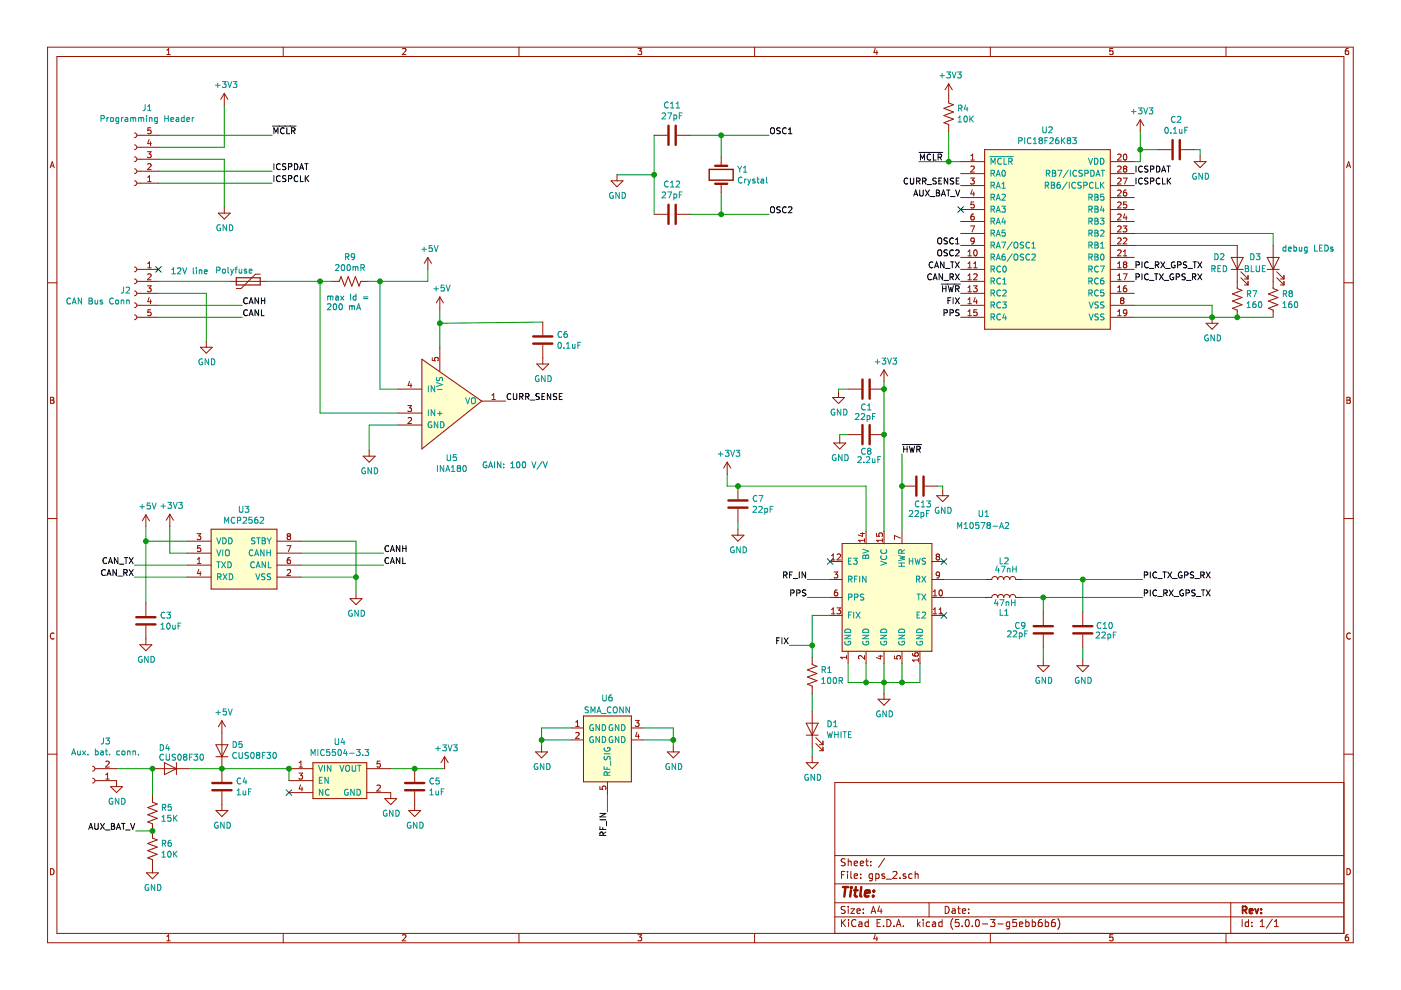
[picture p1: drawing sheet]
EESchema Schematic File Version 4
LIBS:gps_2-cache
EELAYER 26 0
EELAYER END
$Descr A4 11693 8268
encoding utf-8
Sheet 1 1
Title ""
Date ""
Rev ""
Comp ""
Comment1 ""
Comment2 ""
Comment3 ""
Comment4 ""
$EndDescr
$Comp
L canhw:SMA_CONN U6
U 1 1
P 5070 6280
F 0 "U6" H 5070 6730 50  0000 C CNN
F 1 "SMA_CONN" H 5070 6630 50  0000 C CNN
F 2 "canhw:connector_SMA_3-1478978-1" H 5020 6330 50  0001 C CNN
F 3 "" H 5020 6330 50  0001 C CNN
	1    5070 6280
	1    0    0    -1  
$EndComp
$Comp
L power:GND #PWR032
U 1 1
P 4520 6230
F 0 "#PWR032" H 4520 5980 50  0001 C CNN
F 1 "GND" H 4525 6057 50  0000 C CNN
F 2 "" H 4520 6230 50  0001 C CNN
F 3 "" H 4520 6230 50  0001 C CNN
	1    4520 6230
	1    0    0    -1  
$EndComp
Text Label 5070 6780 3    50   ~ 0
RF_IN
Wire Wire Line
	4770 6080 4520 6080
Wire Wire Line
	4520 6080 4520 6180
Wire Wire Line
	4770 6180 4520 6180
Connection ~ 4520 6180
Wire Wire Line
	4520 6180 4520 6230
$Comp
L power:GND #PWR033
U 1 1
P 5620 6230
F 0 "#PWR033" H 5620 5980 50  0001 C CNN
F 1 "GND" H 5625 6057 50  0000 C CNN
F 2 "" H 5620 6230 50  0001 C CNN
F 3 "" H 5620 6230 50  0001 C CNN
	1    5620 6230
	1    0    0    -1  
$EndComp
Wire Wire Line
	5370 6180 5620 6180
Wire Wire Line
	5620 6180 5620 6230
Wire Wire Line
	5370 6080 5620 6080
Wire Wire Line
	5620 6080 5620 6180
Connection ~ 5620 6180
Wire Wire Line
	5070 6630 5070 6780
Text Label 8020 2450 2    50   ~ 0
~HWR
Text Label 8020 2150 2    50   ~ 0
OSC2
Text Label 8020 2050 2    50   ~ 0
OSC1
Text Label 8020 1650 2    50   ~ 0
AUX_BAT_V
Wire Wire Line
	7920 1350 8020 1350
Connection ~ 7920 1350
Wire Wire Line
	7920 1100 7920 1350
Wire Wire Line
	7670 1350 7920 1350
$Comp
L Device:R_US R4
U 1 1
P 7920 950
F 0 "R4" H 7988 996 50  0000 L CNN
F 1 "10K" H 7988 905 50  0000 L CNN
F 2 "Resistor_SMD:R_0805_2012Metric_Pad1.15x1.40mm_HandSolder" V 7960 940 50  0001 C CNN
F 3 "~" H 7920 950 50  0001 C CNN
	1    7920 950 
	1    0    0    -1  
$EndComp
Text Label 8020 2550 2    50   ~ 0
FIX
Text Label 9470 2350 0    50   ~ 0
PIC_TX_GPS_RX
$Comp
L Device:R_US R?
U 1 1
P 10630 2500
AR Path="/5C0E59C4/5C9976B6" Ref="R?"  Part="1" 
AR Path="/5C9976B6" Ref="R8"  Part="1" 
F 0 "R8" H 10700 2546 50  0000 L CNN
F 1 "160" H 10700 2455 50  0000 L CNN
F 2 "Resistor_SMD:R_0805_2012Metric_Pad1.15x1.40mm_HandSolder" V 10560 2500 50  0001 C CNN
F 3 "~" H 10630 2500 50  0001 C CNN
	1    10630 2500
	1    0    0    -1  
$EndComp
$Comp
L Device:LED D?
U 1 1
P 10630 2200
AR Path="/5C0E59C4/5C9976CB" Ref="D?"  Part="1" 
AR Path="/5C9976CB" Ref="D3"  Part="1" 
F 0 "D3" V 10680 2350 50  0000 C CNN
F 1 "BLUE" V 10580 2350 50  0000 C CNN
F 2 "LED_SMD:LED_1206_3216Metric_Pad1.42x1.75mm_HandSolder" H 10630 2200 50  0001 C CNN
F 3 "~" H 10630 2200 50  0001 C CNN
	1    10630 2200
	0    -1   -1   0   
$EndComp
Text Notes 10700 2110 0    50   ~ 0
debug LEDs
Wire Wire Line
	10330 2650 10630 2650
Wire Wire Line
	10630 1950 10630 2050
Wire Wire Line
	9470 1950 10630 1950
Connection ~ 10330 2650
$Comp
L power:+3V3 #PWR?
U 1 1
P 7920 800
AR Path="/5C0E59C4/5C997769" Ref="#PWR?"  Part="1" 
AR Path="/5C997769" Ref="#PWR04"  Part="1" 
F 0 "#PWR04" H 7920 650 50  0001 C CNN
F 1 "+3V3" H 7935 973 50  0000 C CNN
F 2 "" H 7920 800 50  0001 C CNN
F 3 "" H 7920 800 50  0001 C CNN
	1    7920 800 
	1    0    0    -1  
$EndComp
Wire Wire Line
	9470 2050 10330 2050
Wire Wire Line
	10120 2650 10330 2650
Text Label 9470 2250 0    50   ~ 0
PIC_RX_GPS_TX
Text Label 8020 1550 2    50   ~ 0
CURR_SENSE
Text Label 8020 2650 2    50   ~ 0
PPS
$Comp
L canhw:PIC18LF26K83 U?
U 1 1
P 8770 1950
AR Path="/5C0E59C4/5C99777C" Ref="U?"  Part="1" 
AR Path="/5C99777C" Ref="U2"  Part="1" 
F 0 "U2" H 8745 2815 50  0000 C CNN
F 1 "PIC18F26K83" H 8745 2724 50  0000 C CNN
F 2 "Package_SO:SOIC-28W_7.5x18.7mm_P1.27mm" H 8770 2850 50  0001 C CNN
F 3 "" H 8770 2850 50  0001 C CNN
	1    8770 1950
	1    0    0    -1  
$EndComp
$Comp
L power:+3V3 #PWR?
U 1 1
P 9520 1100
AR Path="/5C0E59C4/5C99776F" Ref="#PWR?"  Part="1" 
AR Path="/5C99776F" Ref="#PWR09"  Part="1" 
F 0 "#PWR09" H 9520 950 50  0001 C CNN
F 1 "+3V3" H 9535 1273 50  0000 C CNN
F 2 "" H 9520 1100 50  0001 C CNN
F 3 "" H 9520 1100 50  0001 C CNN
	1    9520 1100
	1    0    0    -1  
$EndComp
Text Label 8020 2350 2    50   ~ 0
CAN_RX
Text Label 8020 2250 2    50   ~ 0
CAN_TX
Wire Wire Line
	9470 2650 10120 2650
Wire Wire Line
	9470 2550 10120 2550
Connection ~ 10120 2650
NoConn ~ 8020 1750
Text Label 7670 1350 0    50   ~ 0
~MCLR
$Comp
L Device:R_US R?
U 1 1
P 10330 2500
AR Path="/5C0E59C4/5C9976BD" Ref="R?"  Part="1" 
AR Path="/5C9976BD" Ref="R7"  Part="1" 
F 0 "R7" H 10400 2546 50  0000 L CNN
F 1 "160" H 10400 2455 50  0000 L CNN
F 2 "Resistor_SMD:R_0805_2012Metric_Pad1.15x1.40mm_HandSolder" V 10260 2500 50  0001 C CNN
F 3 "~" H 10330 2500 50  0001 C CNN
	1    10330 2500
	1    0    0    -1  
$EndComp
$Comp
L Device:LED D?
U 1 1
P 10330 2200
AR Path="/5C0E59C4/5C9976AF" Ref="D?"  Part="1" 
AR Path="/5C9976AF" Ref="D2"  Part="1" 
F 0 "D2" V 10380 2350 50  0000 C CNN
F 1 "RED" V 10280 2350 50  0000 C CNN
F 2 "LED_SMD:LED_1206_3216Metric_Pad1.42x1.75mm_HandSolder" H 10330 2200 50  0001 C CNN
F 3 "~" H 10330 2200 50  0001 C CNN
	1    10330 2200
	0    -1   -1   0   
$EndComp
Text Label 9470 1550 0    50   ~ 0
ICSPCLK
Text Label 9470 1450 0    50   ~ 0
ICSPDAT
Wire Wire Line
	10020 1250 10020 1300
Wire Wire Line
	9970 1250 10020 1250
Wire Wire Line
	9520 1250 9520 1100
Connection ~ 9520 1250
Wire Wire Line
	9670 1250 9520 1250
Wire Wire Line
	9520 1350 9520 1250
Wire Wire Line
	9470 1350 9520 1350
$Comp
L Device:C C?
U 1 1
P 9820 1250
AR Path="/5C0E59C4/5C99769D" Ref="C?"  Part="1" 
AR Path="/5C99769D" Ref="C2"  Part="1" 
F 0 "C2" V 9568 1250 50  0000 C CNN
F 1 "0.1uF" V 9659 1250 50  0000 C CNN
F 2 "Capacitor_SMD:C_0805_2012Metric_Pad1.15x1.40mm_HandSolder" H 9858 1100 50  0001 C CNN
F 3 "~" H 9820 1250 50  0001 C CNN
	1    9820 1250
	0    1    1    0   
$EndComp
Wire Wire Line
	10120 2550 10120 2650
$Comp
L power:GND #PWR?
U 1 1
P 10120 2650
AR Path="/5C0E59C4/5C99768C" Ref="#PWR?"  Part="1" 
AR Path="/5C99768C" Ref="#PWR013"  Part="1" 
F 0 "#PWR013" H 10120 2400 50  0001 C CNN
F 1 "GND" H 10125 2477 50  0000 C CNN
F 2 "" H 10120 2650 50  0001 C CNN
F 3 "" H 10120 2650 50  0001 C CNN
	1    10120 2650
	1    0    0    -1  
$EndComp
$Comp
L power:GND #PWR?
U 1 1
P 10020 1300
AR Path="/5C0E59C4/5C997686" Ref="#PWR?"  Part="1" 
AR Path="/5C997686" Ref="#PWR012"  Part="1" 
F 0 "#PWR012" H 10020 1050 50  0001 C CNN
F 1 "GND" H 10025 1127 50  0000 C CNN
F 2 "" H 10020 1300 50  0001 C CNN
F 3 "" H 10020 1300 50  0001 C CNN
	1    10020 1300
	1    0    0    -1  
$EndComp
Connection ~ 1270 6420
Wire Wire Line
	1270 6640 1270 6420
Connection ~ 1270 6940
Wire Wire Line
	1270 6940 1130 6940
Text Label 1130 6940 2    50   ~ 0
AUX_BAT_V
$Comp
L power:GND #PWR?
U 1 1
P 1270 7240
AR Path="/5C01481A/5DD8F32E" Ref="#PWR?"  Part="1" 
AR Path="/5C0142FC/5DD8F32E" Ref="#PWR?"  Part="1" 
AR Path="/5DD8F32E" Ref="#PWR035"  Part="1" 
F 0 "#PWR035" H 1270 6990 50  0001 C CNN
F 1 "GND" H 1275 7067 50  0000 C CNN
F 2 "" H 1270 7240 50  0001 C CNN
F 3 "" H 1270 7240 50  0001 C CNN
	1    1270 7240
	1    0    0    -1  
$EndComp
$Comp
L Device:R_US R6
U 1 1
P 1270 7090
F 0 "R6" H 1338 7136 50  0000 L CNN
F 1 "10K" H 1338 7045 50  0000 L CNN
F 2 "Resistor_SMD:R_0805_2012Metric_Pad1.15x1.40mm_HandSolder" V 1310 7080 50  0001 C CNN
F 3 "~" H 1270 7090 50  0001 C CNN
	1    1270 7090
	1    0    0    -1  
$EndComp
$Comp
L Device:R_US R5
U 1 1
P 1270 6790
F 0 "R5" H 1338 6836 50  0000 L CNN
F 1 "15K" H 1338 6745 50  0000 L CNN
F 2 "Resistor_SMD:R_0805_2012Metric_Pad1.15x1.40mm_HandSolder" V 1310 6780 50  0001 C CNN
F 3 "~" H 1270 6790 50  0001 C CNN
	1    1270 6790
	1    0    0    -1  
$EndComp
Wire Wire Line
	1570 6420 1850 6420
Connection ~ 2410 6420
Wire Wire Line
	1850 6420 2410 6420
Connection ~ 1850 6420
$Comp
L power:GND #PWR?
U 1 1
P 970 6520
AR Path="/5C01481A/5DD63515" Ref="#PWR?"  Part="1" 
AR Path="/5C0142FC/5DD63515" Ref="#PWR?"  Part="1" 
AR Path="/5DD63515" Ref="#PWR034"  Part="1" 
F 0 "#PWR034" H 970 6270 50  0001 C CNN
F 1 "GND" H 975 6347 50  0000 C CNN
F 2 "" H 970 6520 50  0001 C CNN
F 3 "" H 970 6520 50  0001 C CNN
	1    970  6520
	1    0    0    -1  
$EndComp
Wire Wire Line
	1270 6420 970  6420
$Comp
L Device:D D4
U 1 1
P 1420 6420
F 0 "D4" H 1520 6250 50  0000 R CNN
F 1 "CUS08F30" H 1520 6330 50  0000 R CNN
F 2 "Diode_SMD:D_SOD-323_HandSoldering" H 1420 6420 50  0001 C CNN
F 3 "~" H 1420 6420 50  0001 C CNN
	1    1420 6420
	-1   0    0    1   
$EndComp
$Comp
L Connector:Conn_01x02_Female J3
U 1 1
P 770 6520
F 0 "J3" H 662 6195 50  0000 C CNN
F 1 "Aux. bat. conn." H 662 6286 50  0000 C CNN
F 2 "Connector_JST:JST_EH_B2B-EH-A_1x02_P2.50mm_Vertical" H 770 6520 50  0001 C CNN
F 3 "~" H 770 6520 50  0001 C CNN
	1    770  6520
	-1   0    0    1   
$EndComp
Connection ~ 3460 6420
Wire Wire Line
	3710 6420 3460 6420
Wire Wire Line
	3460 6420 3260 6420
Wire Wire Line
	2410 6520 2410 6420
NoConn ~ 2410 6620
$Comp
L Device:D D5
U 1 1
P 1850 6270
F 0 "D5" V 1896 6191 50  0000 R CNN
F 1 "CUS08F30" V 1805 6191 50  0000 R CNN
F 2 "Diode_SMD:D_SOD-323_HandSoldering" H 1850 6270 50  0001 C CNN
F 3 "~" H 1850 6270 50  0001 C CNN
	1    1850 6270
	0    -1   -1   0   
$EndComp
$Comp
L Device:C C?
U 1 1
P 1850 6570
AR Path="/5C01481A/5C99F0F8" Ref="C?"  Part="1" 
AR Path="/5C0142FC/5C99F0F8" Ref="C?"  Part="1" 
AR Path="/5C99F0F8" Ref="C4"  Part="1" 
F 0 "C4" H 1965 6616 50  0000 L CNN
F 1 "1uF" H 1965 6525 50  0000 L CNN
F 2 "Capacitor_SMD:C_0805_2012Metric_Pad1.15x1.40mm_HandSolder" H 1888 6420 50  0001 C CNN
F 3 "~" H 1850 6570 50  0001 C CNN
	1    1850 6570
	1    0    0    -1  
$EndComp
$Comp
L power:+5V #PWR?
U 1 1
P 1850 6120
AR Path="/5C01481A/5C99F0EC" Ref="#PWR?"  Part="1" 
AR Path="/5C0142FC/5C99F0EC" Ref="#PWR?"  Part="1" 
AR Path="/5C99F0EC" Ref="#PWR016"  Part="1" 
F 0 "#PWR016" H 1850 5970 50  0001 C CNN
F 1 "+5V" H 1865 6293 50  0000 C CNN
F 2 "" H 1850 6120 50  0001 C CNN
F 3 "" H 1850 6120 50  0001 C CNN
	1    1850 6120
	1    0    0    -1  
$EndComp
$Comp
L canhw:MIC5504-3.3 U4
U 1 1
P 2810 6420
F 0 "U4" H 2835 6645 50  0000 C CNN
F 1 "MIC5504-3.3" H 2835 6554 50  0000 C CNN
F 2 "Package_TO_SOT_SMD:SOT-23-5_HandSoldering" H 2810 6420 50  0001 C CNN
F 3 "http://ww1.microchip.com/downloads/en/DeviceDoc/MIC550x-300mA-Single-Output-LDO-in-Small-Packages-DS20006006A.pdf" H 2810 6420 50  0001 C CNN
	1    2810 6420
	1    0    0    -1  
$EndComp
$Comp
L power:GND #PWR?
U 1 1
P 1850 6720
AR Path="/5C01481A/5C99F113" Ref="#PWR?"  Part="1" 
AR Path="/5C0142FC/5C99F113" Ref="#PWR?"  Part="1" 
AR Path="/5C99F113" Ref="#PWR018"  Part="1" 
F 0 "#PWR018" H 1850 6470 50  0001 C CNN
F 1 "GND" H 1855 6547 50  0000 C CNN
F 2 "" H 1850 6720 50  0001 C CNN
F 3 "" H 1850 6720 50  0001 C CNN
	1    1850 6720
	1    0    0    -1  
$EndComp
$Comp
L power:GND #PWR?
U 1 1
P 3460 6720
AR Path="/5C01481A/5C99F10C" Ref="#PWR?"  Part="1" 
AR Path="/5C0142FC/5C99F10C" Ref="#PWR?"  Part="1" 
AR Path="/5C99F10C" Ref="#PWR023"  Part="1" 
F 0 "#PWR023" H 3460 6470 50  0001 C CNN
F 1 "GND" H 3465 6547 50  0000 C CNN
F 2 "" H 3460 6720 50  0001 C CNN
F 3 "" H 3460 6720 50  0001 C CNN
	1    3460 6720
	1    0    0    -1  
$EndComp
$Comp
L power:GND #PWR?
U 1 1
P 3260 6620
AR Path="/5C01481A/5C99F106" Ref="#PWR?"  Part="1" 
AR Path="/5C0142FC/5C99F106" Ref="#PWR?"  Part="1" 
AR Path="/5C99F106" Ref="#PWR020"  Part="1" 
F 0 "#PWR020" H 3260 6370 50  0001 C CNN
F 1 "GND" H 3265 6447 50  0000 C CNN
F 2 "" H 3260 6620 50  0001 C CNN
F 3 "" H 3260 6620 50  0001 C CNN
	1    3260 6620
	1    0    0    -1  
$EndComp
$Comp
L Device:C C?
U 1 1
P 3460 6570
AR Path="/5C01481A/5C99F0FF" Ref="C?"  Part="1" 
AR Path="/5C0142FC/5C99F0FF" Ref="C?"  Part="1" 
AR Path="/5C99F0FF" Ref="C5"  Part="1" 
F 0 "C5" H 3575 6616 50  0000 L CNN
F 1 "1uF" H 3575 6525 50  0000 L CNN
F 2 "Capacitor_SMD:C_0805_2012Metric_Pad1.15x1.40mm_HandSolder" H 3498 6420 50  0001 C CNN
F 3 "~" H 3460 6570 50  0001 C CNN
	1    3460 6570
	1    0    0    -1  
$EndComp
$Comp
L power:+3V3 #PWR?
U 1 1
P 3710 6420
AR Path="/5C01481A/5C99F0F2" Ref="#PWR?"  Part="1" 
AR Path="/5C0142FC/5C99F0F2" Ref="#PWR?"  Part="1" 
AR Path="/5C99F0F2" Ref="#PWR024"  Part="1" 
F 0 "#PWR024" H 3710 6270 50  0001 C CNN
F 1 "+3V3" H 3725 6593 50  0000 C CNN
F 2 "" H 3710 6420 50  0001 C CNN
F 3 "" H 3710 6420 50  0001 C CNN
	1    3710 6420
	1    0    0    -1  
$EndComp
Text Label 2270 1530 0    50   ~ 0
ICSPCLK
Text Label 2270 1430 0    50   ~ 0
ICSPDAT
Wire Wire Line
	1320 1530 2270 1530
Wire Wire Line
	1320 1430 2270 1430
$Comp
L power:GND #PWR?
U 1 1
P 1870 1730
AR Path="/5C0E59C4/5C9976F4" Ref="#PWR?"  Part="1" 
AR Path="/5C9976F4" Ref="#PWR03"  Part="1" 
F 0 "#PWR03" H 1870 1480 50  0001 C CNN
F 1 "GND" H 1875 1557 50  0000 C CNN
F 2 "" H 1870 1730 50  0001 C CNN
F 3 "" H 1870 1730 50  0001 C CNN
	1    1870 1730
	1    0    0    -1  
$EndComp
Wire Wire Line
	1870 1330 1870 1730
Wire Wire Line
	1320 1330 1870 1330
Text Label 2270 1130 0    50   ~ 0
~MCLR
Wire Wire Line
	1320 1130 2270 1130
Wire Wire Line
	1870 1230 1320 1230
Wire Wire Line
	1870 880  1870 1230
$Comp
L power:+3V3 #PWR?
U 1 1
P 1870 880
AR Path="/5C0E59C4/5C9976E8" Ref="#PWR?"  Part="1" 
AR Path="/5C9976E8" Ref="#PWR02"  Part="1" 
F 0 "#PWR02" H 1870 730 50  0001 C CNN
F 1 "+3V3" H 1885 1053 50  0000 C CNN
F 2 "" H 1870 880 50  0001 C CNN
F 3 "" H 1870 880 50  0001 C CNN
	1    1870 880 
	1    0    0    -1  
$EndComp
$Comp
L Connector:Conn_01x05_Female J?
U 1 1
P 1120 1330
AR Path="/5C0E59C4/5C9976E1" Ref="J?"  Part="1" 
AR Path="/5C9976E1" Ref="J1"  Part="1" 
F 0 "J1" H 1014 905 50  0000 C CNN
F 1 "Programming Header" H 1014 996 50  0000 C CNN
F 2 "canhw:PinHeader_5x2.54_SMD_90deg_952-3198-1-ND" H 1120 1330 50  0001 C CNN
F 3 "~" H 1120 1330 50  0001 C CNN
	1    1120 1330
	-1   0    0    1   
$EndComp
Connection ~ 6020 1790
Wire Wire Line
	6020 1790 6420 1790
Wire Wire Line
	6020 1130 6420 1130
Connection ~ 6020 1130
Wire Wire Line
	5760 1130 6020 1130
Text Label 6420 1790 0    50   ~ 0
OSC2
Text Label 6420 1130 0    50   ~ 0
OSC1
Connection ~ 5460 1460
Wire Wire Line
	5460 1130 5460 1460
Wire Wire Line
	5460 1460 5150 1460
Wire Wire Line
	5460 1790 5460 1460
Wire Wire Line
	6020 1790 5760 1790
Wire Wire Line
	6020 1610 6020 1790
Wire Wire Line
	6020 1310 6020 1130
$Comp
L Device:C C11
U 1 1
P 5610 1130
F 0 "C11" V 5358 1130 50  0000 C CNN
F 1 "27pF" V 5449 1130 50  0000 C CNN
F 2 "Capacitor_SMD:C_0805_2012Metric_Pad1.15x1.40mm_HandSolder" H 5648 980 50  0001 C CNN
F 3 "~" H 5610 1130 50  0001 C CNN
	1    5610 1130
	0    1    1    0   
$EndComp
$Comp
L Device:C C12
U 1 1
P 5610 1790
F 0 "C12" V 5358 1790 50  0000 C CNN
F 1 "27pF" V 5449 1790 50  0000 C CNN
F 2 "Capacitor_SMD:C_0805_2012Metric_Pad1.15x1.40mm_HandSolder" H 5648 1640 50  0001 C CNN
F 3 "~" H 5610 1790 50  0001 C CNN
	1    5610 1790
	0    1    1    0   
$EndComp
$Comp
L power:GND #PWR031
U 1 1
P 5150 1460
F 0 "#PWR031" H 5150 1210 50  0001 C CNN
F 1 "GND" H 5155 1287 50  0000 C CNN
F 2 "" H 5150 1460 50  0001 C CNN
F 3 "" H 5150 1460 50  0001 C CNN
	1    5150 1460
	1    0    0    -1  
$EndComp
$Comp
L Device:Crystal Y1
U 1 1
P 6020 1460
F 0 "Y1" V 5974 1591 50  0000 L CNN
F 1 "Crystal" V 6065 1591 50  0000 L CNN
F 2 "Crystal:Crystal_HC49-4H_Vertical" H 6020 1460 50  0001 C CNN
F 3 "~" H 6020 1460 50  0001 C CNN
	1    6020 1460
	0    1    1    0   
$EndComp
$Comp
L canhw:INA180 U5
U 1 1
P 3820 3350
F 0 "U5" H 3770 2877 50  0000 C CNN
F 1 "INA180" H 3770 2786 50  0000 C CNN
F 2 "Package_TO_SOT_SMD:SOT-23-5_HandSoldering" H 3820 3350 50  0001 C CNN
F 3 "http://www.ti.com/lit/ds/symlink/ina180.pdf" H 3820 3350 50  0001 C CNN
	1    3820 3350
	1    0    0    -1  
$EndComp
Text Label 2020 2650 0    50   ~ 0
CANL
Text Label 2020 2550 0    50   ~ 0
CANH
Text Label 4220 3350 0    50   ~ 0
CURR_SENSE
Wire Wire Line
	3080 3550 3320 3550
Wire Wire Line
	3080 3550 3080 3760
$Comp
L power:GND #PWR?
U 1 1
P 3080 3760
AR Path="/5C0142FC/5C99F0E3" Ref="#PWR?"  Part="1" 
AR Path="/5C99F0E3" Ref="#PWR019"  Part="1" 
F 0 "#PWR019" H 3080 3510 50  0001 C CNN
F 1 "GND" H 3085 3587 50  0000 C CNN
F 2 "" H 3080 3760 50  0001 C CNN
F 3 "" H 3080 3760 50  0001 C CNN
	1    3080 3760
	1    0    0    -1  
$EndComp
Wire Wire Line
	3670 2700 3670 2900
Connection ~ 3670 2700
Wire Wire Line
	4530 2690 3670 2700
Wire Wire Line
	3670 2580 3670 2700
$Comp
L power:+5V #PWR?
U 1 1
P 3670 2580
AR Path="/5C0142FC/5C99F0D9" Ref="#PWR?"  Part="1" 
AR Path="/5C99F0D9" Ref="#PWR022"  Part="1" 
F 0 "#PWR022" H 3670 2430 50  0001 C CNN
F 1 "+5V" H 3685 2753 50  0000 C CNN
F 2 "" H 3670 2580 50  0001 C CNN
F 3 "" H 3670 2580 50  0001 C CNN
	1    3670 2580
	1    0    0    -1  
$EndComp
$Comp
L Device:C C?
U 1 1
P 4530 2840
AR Path="/5C0142FC/5C99F0D2" Ref="C?"  Part="1" 
AR Path="/5C99F0D2" Ref="C6"  Part="1" 
F 0 "C6" H 4645 2886 50  0000 L CNN
F 1 "0.1uF" H 4645 2795 50  0000 L CNN
F 2 "Capacitor_SMD:C_0805_2012Metric_Pad1.15x1.40mm_HandSolder" H 4568 2690 50  0001 C CNN
F 3 "~" H 4530 2840 50  0001 C CNN
	1    4530 2840
	1    0    0    -1  
$EndComp
$Comp
L power:GND #PWR?
U 1 1
P 4530 2990
AR Path="/5C0142FC/5C99F0CC" Ref="#PWR?"  Part="1" 
AR Path="/5C99F0CC" Ref="#PWR025"  Part="1" 
F 0 "#PWR025" H 4530 2740 50  0001 C CNN
F 1 "GND" H 4535 2817 50  0000 C CNN
F 2 "" H 4530 2990 50  0001 C CNN
F 3 "" H 4530 2990 50  0001 C CNN
	1    4530 2990
	1    0    0    -1  
$EndComp
$Comp
L power:+5V #PWR?
U 1 1
P 3570 2250
AR Path="/5C0142FC/5C99F0BF" Ref="#PWR?"  Part="1" 
AR Path="/5C99F0BF" Ref="#PWR021"  Part="1" 
F 0 "#PWR021" H 3570 2100 50  0001 C CNN
F 1 "+5V" H 3585 2423 50  0000 C CNN
F 2 "" H 3570 2250 50  0001 C CNN
F 3 "" H 3570 2250 50  0001 C CNN
	1    3570 2250
	1    0    0    -1  
$EndComp
$Comp
L Device:Polyfuse F?
U 1 1
P 2070 2350
AR Path="/5C0142FC/5C99F0B9" Ref="F?"  Part="1" 
AR Path="/5C99F0B9" Ref="F1"  Part="1" 
F 0 "F1" H 2158 2396 50  0001 L CNN
F 1 "Polyfuse" V 2158 2305 50  0000 L CNN
F 2 "Fuse:Fuse_1206_3216Metric_Pad1.42x1.75mm_HandSolder" H 2120 2150 50  0001 L CNN
F 3 "~" H 2070 2350 50  0001 C CNN
	1    2070 2350
	0    -1   -1   0   
$EndComp
$Comp
L Connector:Conn_01x05_Female J?
U 1 1
P 1120 2450
AR Path="/5C0142FC/5C99F0B2" Ref="J?"  Part="1" 
AR Path="/5C99F0B2" Ref="J2"  Part="1" 
F 0 "J2" H 1148 2476 50  0000 L CNN
F 1 "CAN Bus Conn" H 1148 2385 50  0000 L CNN
F 2 "canhw:connector_Harwin_M80-5000642" H 1120 2450 50  0001 C CNN
F 3 "~" H 1120 2450 50  0001 C CNN
	1    1120 2450
	-1   0    0    -1  
$EndComp
Text Notes 1420 2300 0    50   ~ 0
12V line
NoConn ~ 1320 2250
$Comp
L Device:R_US R?
U 1 1
P 2920 2350
AR Path="/5BFD7577/5C99F0A9" Ref="R?"  Part="1" 
AR Path="/5BFDE557/5C99F0A9" Ref="R?"  Part="1" 
AR Path="/5C0142FC/5C99F0A9" Ref="R?"  Part="1" 
AR Path="/5C99F0A9" Ref="R9"  Part="1" 
F 0 "R9" V 2715 2350 50  0000 C CNN
F 1 "200mR" V 2806 2350 50  0000 C CNN
F 2 "Resistor_SMD:R_1206_3216Metric_Pad1.42x1.75mm_HandSolder" V 2960 2340 50  0001 C CNN
F 3 "~" H 2920 2350 50  0001 C CNN
	1    2920 2350
	0    1    1    0   
$EndComp
Wire Wire Line
	1920 2350 1320 2350
Text Notes 2720 2600 0    50   ~ 0
max Id =\n200 mA
Text Notes 4020 3920 0    50   ~ 0
GAIN: 100 V/V
Wire Wire Line
	3170 2350 3570 2350
Connection ~ 3170 2350
Wire Wire Line
	3170 3250 3170 2350
Wire Wire Line
	3320 3250 3170 3250
Wire Wire Line
	3070 2350 3170 2350
Wire Wire Line
	3570 2350 3570 2250
Wire Wire Line
	2020 2650 1320 2650
Wire Wire Line
	2020 2550 1320 2550
Wire Wire Line
	1720 2450 1320 2450
Wire Wire Line
	1720 2850 1720 2450
$Comp
L power:GND #PWR?
U 1 1
P 1720 2850
AR Path="/5BFD7577/5C99F08F" Ref="#PWR?"  Part="1" 
AR Path="/5BFDE557/5C99F08F" Ref="#PWR?"  Part="1" 
AR Path="/5C0142FC/5C99F08F" Ref="#PWR?"  Part="1" 
AR Path="/5C99F08F" Ref="#PWR017"  Part="1" 
F 0 "#PWR017" H 1720 2600 50  0001 C CNN
F 1 "GND" H 1725 2677 50  0000 C CNN
F 2 "" H 1720 2850 50  0001 C CNN
F 3 "" H 1720 2850 50  0001 C CNN
	1    1720 2850
	1    0    0    -1  
$EndComp
Connection ~ 2670 2350
Wire Wire Line
	2220 2350 2670 2350
Wire Wire Line
	2670 2350 2770 2350
Text Label 1120 4820 2    50   ~ 0
CAN_RX
$Comp
L canhw:MCP2562 U3
U 1 1
P 2060 4520
F 0 "U3" H 2035 4785 50  0000 C CNN
F 1 "MCP2562" H 2035 4694 50  0000 C CNN
F 2 "Package_SO:SOIC-8_3.9x4.9mm_P1.27mm" H 2060 4520 50  0001 C CNN
F 3 "http://hades.mech.northwestern.edu/images/5/5e/MCP2562.pdf" H 2060 4520 50  0001 C CNN
	1    2060 4520
	1    0    0    -1  
$EndComp
Wire Wire Line
	1415 4620 1560 4620
Wire Wire Line
	1415 4395 1415 4620
$Comp
L power:+3V3 #PWR014
U 1 1
P 1415 4395
F 0 "#PWR014" H 1415 4245 50  0001 C CNN
F 1 "+3V3" H 1430 4568 50  0000 C CNN
F 2 "" H 1415 4395 50  0001 C CNN
F 3 "" H 1415 4395 50  0001 C CNN
	1    1415 4395
	1    0    0    -1  
$EndComp
Wire Wire Line
	1215 4520 1215 5035
Text Label 3200 4720 0    50   ~ 0
CANL
Text Label 3200 4620 0    50   ~ 0
CANH
Wire Wire Line
	2510 4720 3200 4720
Wire Wire Line
	2510 4620 3200 4620
$Comp
L power:GND #PWR?
U 1 1
P 2970 4950
AR Path="/5C0E59C4/5C997732" Ref="#PWR?"  Part="1" 
AR Path="/5C997732" Ref="#PWR015"  Part="1" 
F 0 "#PWR015" H 2970 4700 50  0001 C CNN
F 1 "GND" H 2975 4777 50  0000 C CNN
F 2 "" H 2970 4950 50  0001 C CNN
F 3 "" H 2970 4950 50  0001 C CNN
	1    2970 4950
	1    0    0    -1  
$EndComp
Wire Wire Line
	2970 4820 2970 4950
Connection ~ 2970 4820
Wire Wire Line
	2510 4820 2970 4820
Wire Wire Line
	2970 4520 2970 4820
Wire Wire Line
	2510 4520 2970 4520
Connection ~ 1215 4520
Wire Wire Line
	1560 4520 1215 4520
$Comp
L power:GND #PWR?
U 1 1
P 1215 5335
AR Path="/5C0E59C4/5C997721" Ref="#PWR?"  Part="1" 
AR Path="/5C997721" Ref="#PWR011"  Part="1" 
F 0 "#PWR011" H 1215 5085 50  0001 C CNN
F 1 "GND" H 1220 5162 50  0000 C CNN
F 2 "" H 1215 5335 50  0001 C CNN
F 3 "" H 1215 5335 50  0001 C CNN
	1    1215 5335
	1    0    0    -1  
$EndComp
$Comp
L Device:C C?
U 1 1
P 1215 5185
AR Path="/5C0E59C4/5C99771A" Ref="C?"  Part="1" 
AR Path="/5C99771A" Ref="C3"  Part="1" 
F 0 "C3" H 1330 5231 50  0000 L CNN
F 1 "10uF" H 1330 5140 50  0000 L CNN
F 2 "Capacitor_SMD:C_0805_2012Metric_Pad1.15x1.40mm_HandSolder" H 1253 5035 50  0001 C CNN
F 3 "~" H 1215 5185 50  0001 C CNN
	1    1215 5185
	1    0    0    -1  
$EndComp
$Comp
L power:+5V #PWR?
U 1 1
P 1215 4400
AR Path="/5C0E59C4/5C997714" Ref="#PWR?"  Part="1" 
AR Path="/5C997714" Ref="#PWR010"  Part="1" 
F 0 "#PWR010" H 1215 4250 50  0001 C CNN
F 1 "+5V" H 1230 4573 50  0000 C CNN
F 2 "" H 1215 4400 50  0001 C CNN
F 3 "" H 1215 4400 50  0001 C CNN
	1    1215 4400
	1    0    0    -1  
$EndComp
Wire Wire Line
	1215 4400 1215 4520
Text Label 1120 4720 2    50   ~ 0
CAN_TX
Wire Wire Line
	1560 4820 1120 4820
Wire Wire Line
	1560 4720 1120 4720
Wire Wire Line
	2670 3450 2670 2350
Wire Wire Line
	3320 3450 2670 3450
Wire Wire Line
	6780 6240 6780 6320
$Comp
L power:GND #PWR027
U 1 1
P 6780 6320
F 0 "#PWR027" H 6780 6070 50  0001 C CNN
F 1 "GND" H 6785 6147 50  0000 C CNN
F 2 "" H 6780 6320 50  0001 C CNN
F 3 "" H 6780 6320 50  0001 C CNN
	1    6780 6320
	1    0    0    -1  
$EndComp
$Comp
L Device:LED D1
U 1 1
P 6780 6090
F 0 "D1" V 6819 5973 50  0000 R CNN
F 1 "WHITE" V 6728 5973 50  0000 R CNN
F 2 "LED_SMD:LED_1206_3216Metric_Pad1.42x1.75mm_HandSolder" H 6780 6090 50  0001 C CNN
F 3 "~" H 6780 6090 50  0001 C CNN
	1    6780 6090
	0    -1   -1   0   
$EndComp
Wire Wire Line
	6780 5390 6780 5490
Connection ~ 6780 5390
Wire Wire Line
	6780 5140 6780 5390
Wire Wire Line
	6590 5390 6780 5390
Text Label 6590 5390 2    50   ~ 0
FIX
Wire Wire Line
	6780 5790 6780 5940
$Comp
L Device:R_US R1
U 1 1
P 6780 5640
F 0 "R1" H 6848 5686 50  0000 L CNN
F 1 "100R" H 6848 5595 50  0000 L CNN
F 2 "Resistor_SMD:R_0805_2012Metric_Pad1.15x1.40mm_HandSolder" V 6820 5630 50  0001 C CNN
F 3 "~" H 6780 5640 50  0001 C CNN
	1    6780 5640
	1    0    0    -1  
$EndComp
Connection ~ 8710 4990
Wire Wire Line
	8530 4990 8710 4990
Wire Wire Line
	8230 4990 7880 4990
Wire Wire Line
	8530 4840 9040 4840
Wire Wire Line
	8710 4990 9540 4990
Wire Wire Line
	8710 5110 8710 4990
Wire Wire Line
	9040 4840 9040 5110
Wire Wire Line
	6740 4840 6930 4840
$Comp
L Device:C C1
U 1 1
P 7230 3250
F 0 "C1" V 7380 3200 50  0000 L CNN
F 1 "22pF" V 7460 3150 50  0000 L CNN
F 2 "Capacitor_SMD:C_0805_2012Metric_Pad1.15x1.40mm_HandSolder" H 7268 3100 50  0001 C CNN
F 3 "~" H 7230 3250 50  0001 C CNN
	1    7230 3250
	0    1    1    0   
$EndComp
$Comp
L Device:C C8
U 1 1
P 7230 3630
F 0 "C8" V 7370 3580 50  0000 L CNN
F 1 "2.2uF" V 7440 3550 50  0000 L CNN
F 2 "Capacitor_SMD:C_0805_2012Metric_Pad1.15x1.40mm_HandSolder" H 7268 3480 50  0001 C CNN
F 3 "~" H 7230 3630 50  0001 C CNN
	1    7230 3630
	0    1    1    0   
$EndComp
$Comp
L power:GND #PWR08
U 1 1
P 7010 3650
F 0 "#PWR08" H 7010 3400 50  0001 C CNN
F 1 "GND" H 7015 3477 50  0000 C CNN
F 2 "" H 7010 3650 50  0001 C CNN
F 3 "" H 7010 3650 50  0001 C CNN
	1    7010 3650
	1    0    0    -1  
$EndComp
$Comp
L power:GND #PWR06
U 1 1
P 7000 3270
F 0 "#PWR06" H 7000 3020 50  0001 C CNN
F 1 "GND" H 7005 3097 50  0000 C CNN
F 2 "" H 7000 3270 50  0001 C CNN
F 3 "" H 7000 3270 50  0001 C CNN
	1    7000 3270
	1    0    0    -1  
$EndComp
$Comp
L power:+3V3 #PWR05
U 1 1
P 7380 3190
F 0 "#PWR05" H 7380 3040 50  0001 C CNN
F 1 "+3V3" H 7395 3363 50  0000 C CNN
F 2 "" H 7380 3190 50  0001 C CNN
F 3 "" H 7380 3190 50  0001 C CNN
	1    7380 3190
	1    0    0    -1  
$EndComp
Text Label 6740 4990 2    50   ~ 0
PPS
Text Label 9540 4990 0    50   ~ 0
PIC_RX_GPS_TX
$Comp
L Device:L L1
U 1 1
P 8380 4990
F 0 "L1" V 8250 4940 50  0000 L CNN
F 1 "47nH" V 8330 4880 50  0000 L CNN
F 2 "Inductor_SMD:L_0805_2012Metric_Pad1.15x1.40mm_HandSolder" H 8380 4990 50  0001 C CNN
F 3 "~" H 8380 4990 50  0001 C CNN
	1    8380 4990
	0    -1   -1   0   
$EndComp
$Comp
L power:GND #PWR030
U 1 1
P 8710 5510
F 0 "#PWR030" H 8710 5260 50  0001 C CNN
F 1 "GND" H 8715 5337 50  0000 C CNN
F 2 "" H 8710 5510 50  0001 C CNN
F 3 "" H 8710 5510 50  0001 C CNN
	1    8710 5510
	1    0    0    -1  
$EndComp
Wire Wire Line
	8710 5410 8710 5510
Text Label 6740 4840 2    50   ~ 0
RF_IN
Text Label 9540 4840 0    50   ~ 0
PIC_TX_GPS_RX
$Comp
L Device:C C9
U 1 1
P 8710 5260
F 0 "C9" H 8850 5230 50  0000 L CNN
F 1 "22pF" H 8830 5300 50  0000 L CNN
F 2 "Capacitor_SMD:C_0805_2012Metric_Pad1.15x1.40mm_HandSolder" H 8748 5110 50  0001 C CNN
F 3 "~" H 8710 5260 50  0001 C CNN
	1    8710 5260
	-1   0    0    1   
$EndComp
$Comp
L Device:L L2
U 1 1
P 8380 4840
F 0 "L2" V 8530 4790 50  0000 L CNN
F 1 "47nH" V 8460 4720 50  0000 L CNN
F 2 "Inductor_SMD:L_0805_2012Metric_Pad1.15x1.40mm_HandSolder" H 8380 4840 50  0001 C CNN
F 3 "~" H 8380 4840 50  0001 C CNN
	1    8380 4840
	0    -1   -1   0   
$EndComp
Wire Wire Line
	9040 5410 9040 5510
Connection ~ 9040 4840
Wire Wire Line
	9040 4840 9540 4840
$Comp
L Device:C C10
U 1 1
P 9040 5260
F 0 "C10" H 8780 5230 50  0000 L CNN
F 1 "22pF" H 8750 5310 50  0000 L CNN
F 2 "Capacitor_SMD:C_0805_2012Metric_Pad1.15x1.40mm_HandSolder" H 9078 5110 50  0001 C CNN
F 3 "~" H 9040 5260 50  0001 C CNN
	1    9040 5260
	-1   0    0    1   
$EndComp
Wire Wire Line
	7080 3250 7000 3250
Wire Wire Line
	7000 3250 7000 3270
Wire Wire Line
	7080 3630 7010 3630
Wire Wire Line
	7010 3630 7010 3650
Connection ~ 7380 3250
Wire Wire Line
	7380 3250 7380 3630
$Comp
L power:GND #PWR029
U 1 1
P 7380 5790
F 0 "#PWR029" H 7380 5540 50  0001 C CNN
F 1 "GND" H 7385 5617 50  0000 C CNN
F 2 "" H 7380 5790 50  0001 C CNN
F 3 "" H 7380 5790 50  0001 C CNN
	1    7380 5790
	1    0    0    -1  
$EndComp
Wire Wire Line
	7080 5540 7080 5700
Wire Wire Line
	7080 5700 7230 5700
Wire Wire Line
	7380 5540 7380 5700
Wire Wire Line
	7680 5540 7680 5700
Wire Wire Line
	7530 5540 7530 5700
Wire Wire Line
	7530 5700 7680 5700
Wire Wire Line
	7230 5540 7230 5700
Wire Wire Line
	6930 4990 6740 4990
NoConn ~ 6930 4690
Wire Wire Line
	6780 5140 6930 5140
$Comp
L power:GND #PWR026
U 1 1
P 9040 5510
F 0 "#PWR026" H 9040 5260 50  0001 C CNN
F 1 "GND" H 9045 5337 50  0000 C CNN
F 2 "" H 9040 5510 50  0001 C CNN
F 3 "" H 9040 5510 50  0001 C CNN
	1    9040 5510
	1    0    0    -1  
$EndComp
Wire Wire Line
	7230 5700 7380 5700
Connection ~ 7230 5700
Connection ~ 7380 5700
Wire Wire Line
	7530 5700 7380 5700
Connection ~ 7530 5700
Wire Wire Line
	7380 3190 7380 3250
Wire Wire Line
	7380 5790 7380 5700
Wire Wire Line
	7230 4060 7230 4440
Connection ~ 7380 3630
Wire Wire Line
	7380 3630 7380 4440
$Comp
L canhw:M10578-A2 U1
U 1 1
P 7380 4890
F 0 "U1" H 8160 5490 50  0000 L CNN
F 1 "M10578-A2" H 7980 5390 50  0000 L CNN
F 2 "canhw:M10578-A2" H 7330 5490 50  0001 C CNN
F 3 "" H 7330 5490 50  0001 C CNN
	1    7380 4890
	1    0    0    -1  
$EndComp
NoConn ~ 7880 4690
Wire Wire Line
	7880 4840 8230 4840
Text Label 7530 3790 0    50   ~ 0
~HWR
Wire Wire Line
	7530 4060 7530 4440
$Comp
L power:GND #PWR028
U 1 1
P 7870 4090
F 0 "#PWR028" H 7870 3840 50  0001 C CNN
F 1 "GND" H 7875 3917 50  0000 C CNN
F 2 "" H 7870 4090 50  0001 C CNN
F 3 "" H 7870 4090 50  0001 C CNN
	1    7870 4090
	1    0    0    -1  
$EndComp
$Comp
L Device:C C13
U 1 1
P 7680 4060
F 0 "C13" V 7830 4010 50  0000 L CNN
F 1 "22pF" V 7910 3960 50  0000 L CNN
F 2 "Capacitor_SMD:C_0805_2012Metric_Pad1.15x1.40mm_HandSolder" H 7718 3910 50  0001 C CNN
F 3 "~" H 7680 4060 50  0001 C CNN
	1    7680 4060
	0    1    1    0   
$EndComp
Wire Wire Line
	7830 4060 7870 4060
Wire Wire Line
	7870 4060 7870 4090
Wire Wire Line
	7530 3790 7530 4060
Connection ~ 7530 4060
NoConn ~ 7880 5140
Wire Wire Line
	6070 4060 6160 4060
Wire Wire Line
	6070 3960 6070 4060
$Comp
L power:+3V3 #PWR01
U 1 1
P 6070 3960
F 0 "#PWR01" H 6070 3810 50  0001 C CNN
F 1 "+3V3" H 6085 4133 50  0000 C CNN
F 2 "" H 6070 3960 50  0001 C CNN
F 3 "" H 6070 3960 50  0001 C CNN
	1    6070 3960
	1    0    0    -1  
$EndComp
$Comp
L power:GND #PWR07
U 1 1
P 6160 4420
F 0 "#PWR07" H 6160 4170 50  0001 C CNN
F 1 "GND" H 6165 4247 50  0000 C CNN
F 2 "" H 6160 4420 50  0001 C CNN
F 3 "" H 6160 4420 50  0001 C CNN
	1    6160 4420
	1    0    0    -1  
$EndComp
$Comp
L Device:C C7
U 1 1
P 6160 4210
F 0 "C7" H 6275 4256 50  0000 L CNN
F 1 "22pF" H 6275 4165 50  0000 L CNN
F 2 "Capacitor_SMD:C_0805_2012Metric_Pad1.15x1.40mm_HandSolder" H 6198 4060 50  0001 C CNN
F 3 "~" H 6160 4210 50  0001 C CNN
	1    6160 4210
	1    0    0    -1  
$EndComp
Wire Wire Line
	6160 4360 6160 4420
Connection ~ 6160 4060
Wire Wire Line
	6160 4060 7230 4060
$EndSCHEMATC
